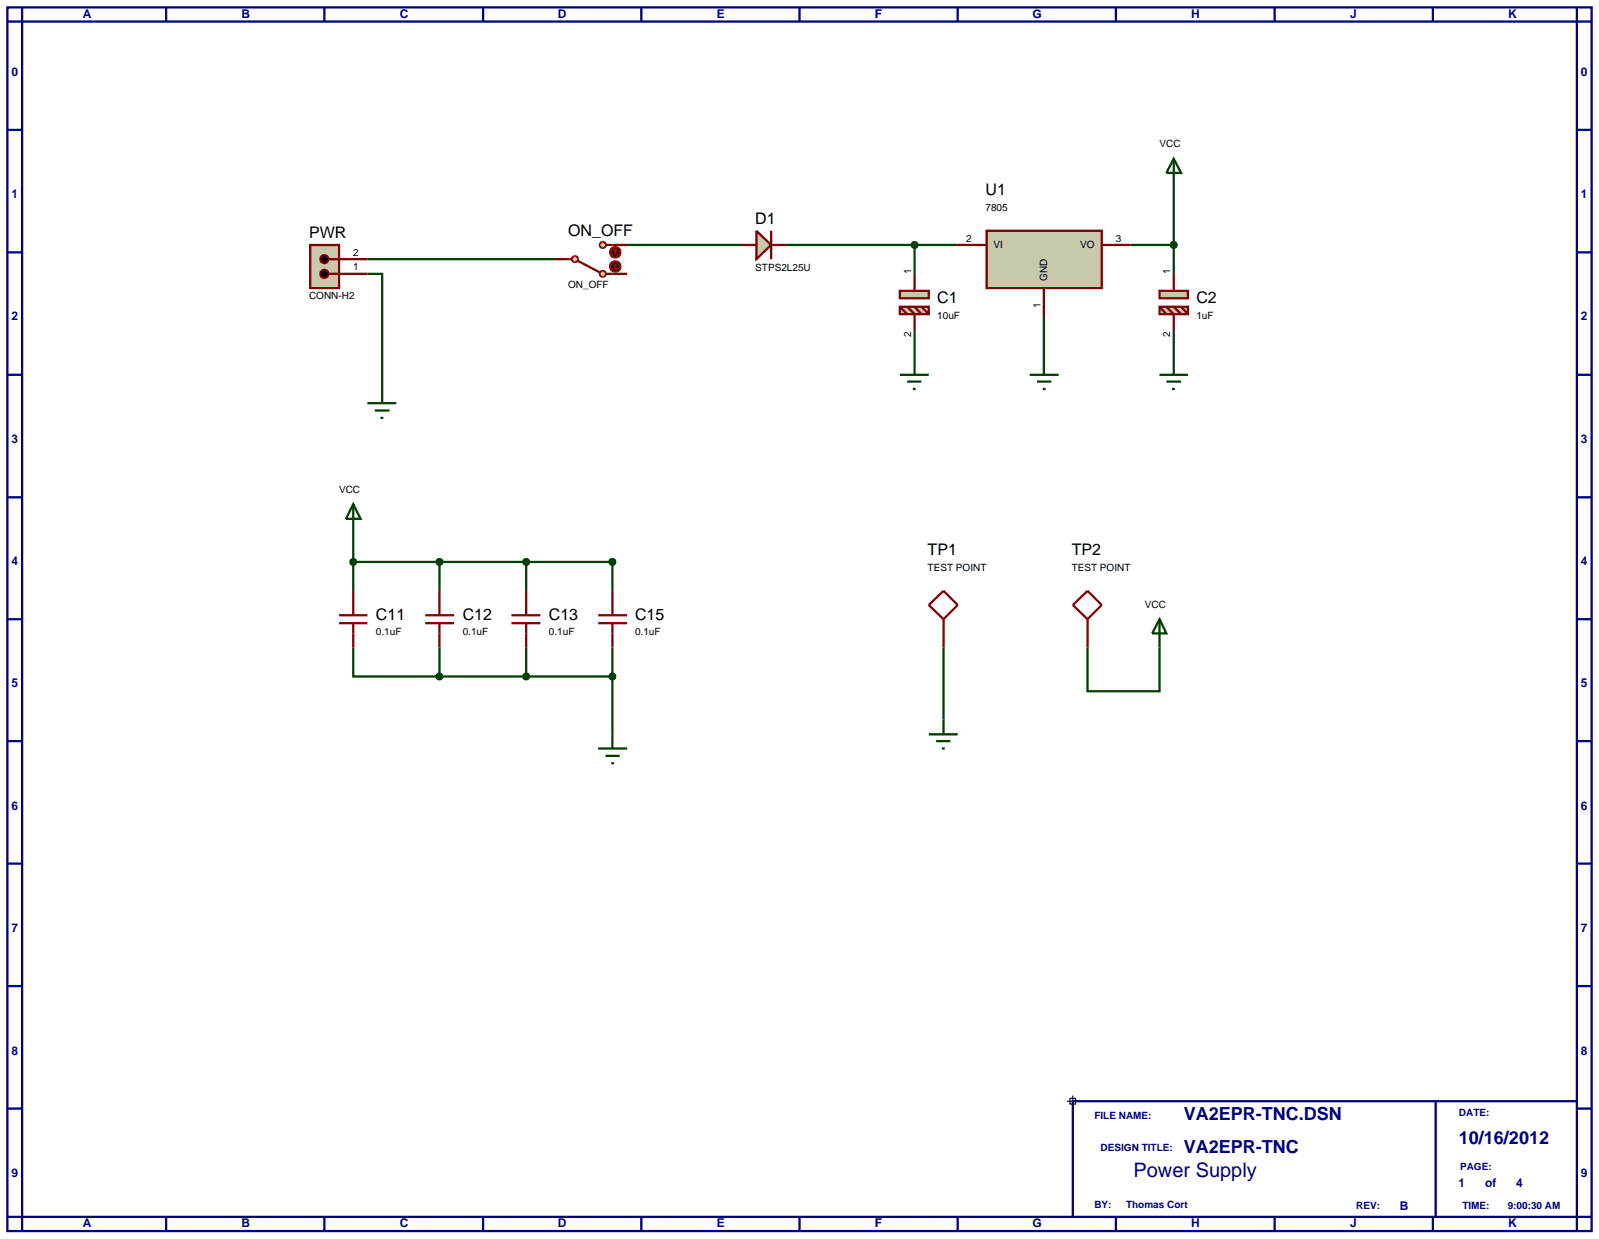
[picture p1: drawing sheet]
<svg xmlns="http://www.w3.org/2000/svg" width="282mm" height="218mm" viewBox="0 0 282 218" stroke-linecap="round" stroke-linejoin="round" font-family="sans-serif">
<g fill="none" stroke="#000080" stroke-width=".4">
<path d="M1.3 1.3h279.4v215.8h-279.4zM3.9 3.8h274.2v210.8h-274.2zM3.9 1.3v2.5h-2.6M29.3 1.3v2.5M57.2 1.3v2.5M85.2 1.3v2.5M113.1 1.3v2.5M141 1.3v2.5M168.9 1.3v2.5M196.8 1.3v2.5M224.8 1.3v2.5M252.7 1.3v2.5"/>
<path d="M278.1 1.3v2.5h2.6M1.3 22.9h2.6M278.1 22.9h2.6M1.3 44.5h2.6M278.1 44.5h2.6M1.3 66.1h2.6M278.1 66.1h2.6M1.3 87.7h2.6M278.1 87.7h2.6M1.3 109.2h2.6M278.1 109.2h2.6M1.3 130.7h2.6"/>
<path d="M278.1 130.7h2.6M1.3 152.3h2.6M278.1 152.3h2.6M1.3 173.9h2.6M278.1 173.9h2.6M1.3 195.5h2.6M278.1 195.5h2.6M1.3 214.6h2.6v2.5M29.3 214.6v2.5M57.2 214.6v2.5M85.2 214.6v2.5M113.1 214.6v2.5"/>
<path d="M141 214.6v2.5M168.9 214.6v2.5M196.8 214.6v2.5M224.8 214.6v2.5M252.7 214.6v2.5M280.7 214.6h-2.6v2.5"/>
</g>
<path d="M189.2 194.2h88.9v20.4h-88.9z" fill="#fff" stroke="#000080" stroke-width=".4"/>
<path d="M253.2 194.2v20.4" fill="none" stroke="#000080" stroke-width=".4"/>
<path d="M188.2 194.2h2M188.7 193.7h1v1h-1zM189.2 193.2v2.1" fill="none" stroke="#000040" stroke-width=".2"/>
<g fill="none" stroke="#004000" stroke-width=".4">
<path d="M207 33v15.3M64.8 48.3h2.6v20.3M64.8 45.7h33.1M110.6 43.2h20.3M138.5 43.2h30.4M161.3 43.2v5.1M161.3 58.4v5.1M184.1 55.9v7.6M199.4 43.2h7.6M207 58.4v5.1M62.3 94v10.2M62.3 99.1h45.7v5.1"/>
<path d="M77.5 99.1v5.1M92.8 99.1v5.1M62.3 114.2v5.1h15.2M77.5 114.2v5.1M77.5 119.3h30.5M92.8 114.2v5.1M108 114.2v15.3M166.4 114.2v12.7M191.8 114.2v7.7h12.7v-7.7"/>
</g>
<path d="M54.7 43.2h5.1v7.6h-5.1z" fill="#c8c8aa" stroke="#800000" stroke-width=".4"/>
<path d="M58 45.7h6.8M58 48.3h6.8" fill="none" stroke="#800000" stroke-width=".4"/>
<g fill="#000" stroke="#800000" stroke-width=".4">
<path d="M56.7 47.8l.5-.2-.7 .7zM57.2 47.6a.68 .68 0 0 1 .7 .7zM57.9 48.3a.68 .68 0 0 1-.7 .7zM56.5 48.3l.7 .7a.68 .68 0 0 1-.7-.7z"/>
<path d="M56.7 45.2l.5-.2-.7 .7zM57.2 45a.68 .68 0 0 1 .7 .7zM57.9 45.7a.68 .68 0 0 1-.7 .7zM56.5 45.7l.7 .7a.68 .68 0 0 1-.7-.7z"/>
</g>
<path d="M56.5 48.3l.7-.7 .7 .7-.7 .7zM56.5 45.7l.7-.7 .7 .7-.7 .7z" fill="#000"/>
<path d="M101 45.4l.4-.2-.5 .5zM101.4 45.2l.4 .2 .1 .3zM101.9 45.7l-.1 .3-.4 .2zM100.9 45.7l.5 .5-.4-.2z" fill="#c8c8aa" stroke="#800000" stroke-width=".4"/>
<path d="M100.9 45.7l.5-.5 .5 .5-.5 .5z" fill="#c8c8aa"/>
<path d="M100.4 45.7h.5" fill="none" stroke="#800000" stroke-width=".4"/>
<path d="M106 42.8l.3-.1-.5 .5zM106.3 42.7l.4 .2 .1 .3zM106.3 43.7l.5-.5-.1 .3zM105.8 43.2l.5 .5-.3-.1z" fill="#c8c8aa" stroke="#800000" stroke-width=".4"/>
<path d="M106.3 42.7l.5 .5-.5 .5-.5-.5z" fill="#c8c8aa"/>
<path d="M101.9 46l3.8 2M106.8 43.2h1.2" fill="none" stroke="#800000" stroke-width=".4"/>
<path d="M106 47.9l.3-.1-.5 .5zM106.3 47.8l.3 .1 .2 .4zM106.8 48.3l-.1 .3-.4 .2zM105.8 48.3l.5 .5-.3-.1z" fill="#c8c8aa" stroke="#800000" stroke-width=".4"/>
<path d="M105.8 48.3l.5-.5 .5 .5-.5 .5z" fill="#c8c8aa"/>
<path d="M97.9 45.7h2.5M106.8 48.3h3.8M108 43.2h2.6" fill="none" stroke="#800000" stroke-width=".4"/>
<path d="M107.8 46.3l.7-.3-1 1zM108.5 46a.94 .94 0 0 1 1 1zM108.5 48l1-1a.94 .94 0 0 1-1 1zM107.5 47l1 1a.94 .94 0 0 1-1-1z" fill="#400000" stroke="#f00" stroke-width=".2"/>
<path d="M107.5 47l1-1 1 1-1 1z" fill="#400000"/>
<path d="M108.3 47.3l.2 .2M108.5 46.5v1M108.8 47.3l-.3 .2" fill="none" stroke="#f00" stroke-width=".2"/>
<path d="M107.8 43.8l.7-.3-1 1zM108.5 43.5a.94 .94 0 0 1 1 1zM108.5 45.5l1-1a.94 .94 0 0 1-1 1zM107.5 44.5l1 1a.94 .94 0 0 1-1-1z" fill="#400000" stroke="#f00" stroke-width=".2"/>
<path d="M107.5 44.5l1-1 1 1-1 1z" fill="#400000"/>
<path d="M108.5 44l-.2 .2M108.5 44l.3 .2M108.5 44v1" fill="none" stroke="#f00" stroke-width=".2"/>
<path d="M133.4 40.7l2.6 2.5-2.6 2.5z" fill="#c8c8aa" stroke="#800000" stroke-width=".4"/>
<path d="M130.9 43.2h2.5M136 40.7v5M136 43.2h2.5" fill="none" stroke="#800000" stroke-width=".4"/>
<path d="M174 40.7h20.3v10.1h-20.3z" fill="#c8c8aa" stroke="#800000" stroke-width=".4"/>
<path d="M168.9 43.2h5.1M184.1 50.8v5.1M194.3 43.2h5.1" fill="none" stroke="#800000" stroke-width=".4"/>
<path d="M64.8 71.1h5.1M66.1 72.4h2.6M67.1 73.7h.5M67.4 68.6v2.5M181.6 66.1h5.1M182.9 67.3h2.5M183.9 68.6h.5M184.1 63.5v2.6" fill="none" stroke="#004000" stroke-width=".4"/>
<g fill="#c8c8aa" stroke="#800000" stroke-width=".4">
<path d="M158.7 51.3h5.1v1.3h-5.1z"/>
<path d="M158.7 54.1h5.1v1.3h-5.1z"/>
</g>
<path d="M158.7 54.1l1.3 1.3M160 54.1l1.3 1.3v3M161.3 48.3v3M161.3 54.1l1.2 1.3M162.5 54.1l1.3 1.3" fill="none" stroke="#800000" stroke-width=".4"/>
<g fill="#c8c8aa" stroke="#800000" stroke-width=".4">
<path d="M204.5 51.3h5v1.3h-5z"/>
<path d="M204.5 54.1h5v1.3h-5z"/>
</g>
<path d="M204.5 54.1l1.2 1.3M205.7 54.1l1.3 1.3v3M207 48.3v3M207 54.1l1.3 1.3M208.3 54.1l1.2 1.3" fill="none" stroke="#800000" stroke-width=".4"/>
<path d="M158.7 66.1h5.1M160 67.3h2.5M161 68.6h.5M161.3 63.5v2.6M204.5 66.1h5M205.7 67.3h2.6M206.7 68.6h.5M207 63.5v2.6" fill="none" stroke="#004000" stroke-width=".4"/>
<path d="M161 42.8l.3-.1-.5 .5zM161.3 42.7l.3 .1 .2 .4zM161.3 43.7l.5-.5-.2 .4zM160.8 43.2l.5 .5-.3-.1z" fill="#004000" stroke="#004000" stroke-width=".4"/>
<path d="M161.3 42.7l.5 .5-.5 .5-.5-.5z" fill="#004000"/>
<path d="M207 28l1.3 2.5h-2.6zM207 28v5" fill="none" stroke="#004000" stroke-width=".4"/>
<path d="M206.7 42.8l.3-.1-.5 .5zM207 42.7l.4 .2 .1 .3zM207 43.7l.5-.5-.1 .3zM206.5 43.2l.5 .5-.3-.1z" fill="#004000" stroke="#004000" stroke-width=".4"/>
<path d="M207 42.7l.5 .5-.5 .5-.5-.5z" fill="#004000"/>
<path d="M62.3 88.9l1.3 2.6h-2.6zM62.3 88.9v5.1" fill="none" stroke="#004000" stroke-width=".4"/>
<path d="M59.8 109.9h5M59.8 108.5h5M62.3 104.2v4.3M62.3 109.9v4.3M75 109.9h5.1M75 108.5h5.1M77.5 104.2v4.3M77.5 109.9v4.3M90.2 109.9h5.1M90.2 108.5h5.1M92.8 104.2v4.3M92.8 109.9v4.3" fill="none" stroke="#800000" stroke-width=".4"/>
<path d="M77.2 118.9l.3-.1-.5 .5zM77.5 118.8l.3 .1 .2 .4zM77.5 119.8l.5-.5-.1 .3zM77 119.3l.5 .5-.4-.2z" fill="#004000" stroke="#004000" stroke-width=".4"/>
<path d="M77.5 118.8l.5 .5-.5 .5-.5-.5z" fill="#004000"/>
<path d="M61.9 98.8l.4-.2-.5 .5zM62.3 98.6l.3 .1 .2 .4zM62.8 99.1l-.1 .3-.4 .2zM61.8 99.1l.5 .5-.4-.2z" fill="#004000" stroke="#004000" stroke-width=".4"/>
<path d="M61.8 99.1l.5-.5 .5 .5-.5 .5z" fill="#004000"/>
<path d="M77.1 98.8l.4-.2-.5 .5zM77.5 98.6l.4 .2 .1 .3zM78 99.1l-.1 .3-.4 .2zM77 99.1l.5 .5-.4-.2z" fill="#004000" stroke="#004000" stroke-width=".4"/>
<path d="M77 99.1l.5-.5 .5 .5-.5 .5z" fill="#004000"/>
<path d="M105.5 109.9h5.1M105.5 108.5h5.1M108 104.2v4.3M108 109.9v4.3M163.8 106.7l2.6-2.5 2.5 2.5-2.5 2.5zM166.4 109.2v5M189.2 106.7l2.6-2.5 2.5 2.5-2.5 2.5zM191.8 109.2v5" fill="none" stroke="#800000" stroke-width=".4"/>
<path d="M204.5 109.2l1.2 2.5h-2.5zM204.5 109.2v5M105.5 132h5.1M106.8 133.3h2.5M107.8 134.6h.5M108 129.5v2.5M163.8 129.5h5.1M165.1 130.7h2.5M166.1 132h.5M166.4 126.9v2.6" fill="none" stroke="#004000" stroke-width=".4"/>
<path d="M92.5 118.9l.3-.1-.5 .5zM92.8 118.8l.3 .1 .2 .4zM93.3 119.3l-.2 .4-.3 .1zM92.3 119.3l.5 .5-.4-.2z" fill="#004000" stroke="#004000" stroke-width=".4"/>
<path d="M92.8 118.8l.5 .5-.5 .5-.5-.5z" fill="#004000"/>
<path d="M92.5 98.7l.3-.1-.5 .5zM92.8 98.6l.3 .1 .2 .4zM93.3 99.1l-.2 .4-.3 .1zM92.3 99.1l.5 .5-.4-.2z" fill="#004000" stroke="#004000" stroke-width=".4"/>
<path d="M92.3 99.1l.5-.5 .5 .5-.5 .5z" fill="#004000"/>
<path d="M107.6 98.8l.4-.2-.5 .5zM108 98.6l.4 .2 .1 .3zM108.5 99.1l-.1 .3-.4 .2zM107.5 99.1l.5 .5-.3-.1z" fill="#004000" stroke="#004000" stroke-width=".4"/>
<path d="M107.5 99.1l.5-.5 .5 .5-.5 .5z" fill="#004000"/>
<path d="M107.6 119l.4-.2-.5 .5zM108 118.8l.3 .1 .2 .4zM108.5 119.3l-.1 .3-.4 .2zM107.5 119.3l.5 .5-.4-.2z" fill="#004000" stroke="#004000" stroke-width=".4"/>
<path d="M107.5 119.3l.5-.5 .5 .5-.5 .5z" fill="#004000"/>
<text font-size="3.5" fill="#000080" x="199.9" y="207.6">Power Supply</text>
<g font-size="3.2" fill="#000080">
<text x="208.8" y="197.6">VA2EPR-TNC.DSN</text>
<text x="208.8" y="203.4">VA2EPR-TNC</text>
<text x="257.3" y="201.7">10/16/2012</text>
</g>
<g font-size="2.8">
<text x="173.8" y="34.4">U1</text>
<text x="100.2" y="41.6">ON_OFF</text>
<text x="133.2" y="39.6">D1</text>
<text x="54.5" y="42.1">PWR</text>
<text x="165.3" y="53.4">C1</text>
<text x="211" y="53.4">C2</text>
<text x="163.6" y="97.9">TP1</text>
<text x="189" y="97.9">TP2</text>
<text x="66.3" y="109.3">C11</text>
<text x="81.6" y="109.3">C12</text>
<text x="96.8" y="109.3">C13</text>
<text x="112" y="109.3">C15</text>
</g>
<g font-size="2.1" fill="#000080">
<text x="14.6" y="3.2">A</text>
<text x="42.6" y="3.2">B</text>
<text x="70.5" y="3.2">C</text>
<text x="98.4" y="3.2">D</text>
<text x="126.4" y="3.2">E</text>
<text x="154.3" y="3.2">F</text>
<text x="182.1" y="3.2">G</text>
<text x="210.1" y="3.2">H</text>
<text x="238.1" y="3.2">J</text>
<text x="266" y="3.2">K</text>
<text x="2" y="13.3">0</text>
<text x="278.8" y="13.3">0</text>
<text x="2" y="34.9">1</text>
<text x="278.8" y="34.9">1</text>
<text x="2" y="56.5">2</text>
<text x="278.8" y="56.5">2</text>
<text x="2" y="78.1">3</text>
<text x="278.8" y="78.1">3</text>
<text x="2" y="99.7">4</text>
<text x="278.8" y="99.7">4</text>
<text x="2" y="121.2">5</text>
<text x="278.8" y="121.2">5</text>
<text x="2" y="142.8">6</text>
<text x="278.8" y="142.8">6</text>
<text x="2" y="164.4">7</text>
<text x="278.8" y="164.4">7</text>
<text x="2" y="186">8</text>
<text x="278.8" y="186">8</text>
<text x="2" y="207.5">9</text>
<text x="257.2" y="209.3">1</text>
<text x="261.9" y="209.3">of</text>
<text x="267.4" y="209.3">4</text>
<text x="278.8" y="207.5">9</text>
<text x="246.9" y="213.3">B</text>
<text x="14.6" y="216.4">A</text>
<text x="42.6" y="216.4">B</text>
<text x="70.5" y="216.4">C</text>
<text x="98.4" y="216.4">D</text>
<text x="126.4" y="216.4">E</text>
<text x="154.3" y="216.4">F</text>
<text x="182.1" y="216.4">G</text>
<text x="210.1" y="216.4">H</text>
<text x="238.1" y="216.4">J</text>
<text x="266" y="216.4">K</text>
</g>
<g font-size="1.8">
<text x="204.5" y="26">VCC</text>
<text x="173.8" y="37.2">7805</text>
<text x="62.3" y="45.1">2</text>
<text x="62.3" y="47.7">1</text>
<text x="133.2" y="47.8">STPS2L25U</text>
<text x="170.4" y="42.6">2</text>
<text x="175.2" y="43.8">VI</text>
<text x="190.5" y="43.8">VO</text>
<text x="196.8" y="42.6">3</text>
<text x="54.5" y="52.8">CONN-H2</text>
<text x="100.2" y="50.8">ON_OFF</text>
<text x="160.7" y="48.3" transform="rotate(-90 160.7 48.3)">1</text>
<text x="184.7" y="49.6" transform="rotate(-90 184.7 49.6)">GND</text>
<text x="206.4" y="48.3" transform="rotate(-90 206.4 48.3)">1</text>
<text x="160.7" y="59.4" transform="rotate(-90 160.7 59.4)">2</text>
<text x="165.3" y="56.2">10uF</text>
<text x="183.5" y="54.4" transform="rotate(-90 183.5 54.4)">1</text>
<text x="206.4" y="59.4" transform="rotate(-90 206.4 59.4)">2</text>
<text x="211" y="56.2">1uF</text>
<text x="59.8" y="87">VCC</text>
<text x="163.6" y="100.7">TEST POINT</text>
<text x="189" y="100.7">TEST POINT</text>
<text x="201.9" y="107.3">VCC</text>
<text x="66.3" y="112">0.1uF</text>
<text x="81.6" y="112">0.1uF</text>
<text x="96.8" y="112">0.1uF</text>
<text x="112" y="112">0.1uF</text>
</g>
<g font-size="1.8" fill="#000080">
<text x="193" y="197.4">FILE NAME:</text>
<text x="257.3" y="196.9">DATE:</text>
<text x="194.1" y="202.9">DESIGN TITLE:</text>
<text x="257.5" y="206.3">PAGE:</text>
<text x="193" y="213.1">BY:</text>
<text x="198.6" y="213.1">Thomas Cort</text>
<text x="239.2" y="213.3">REV:</text>
<text x="257.9" y="213.3">TIME:</text>
<text x="265.9" y="213.3">9:00:30 AM</text>
</g>
</svg>
